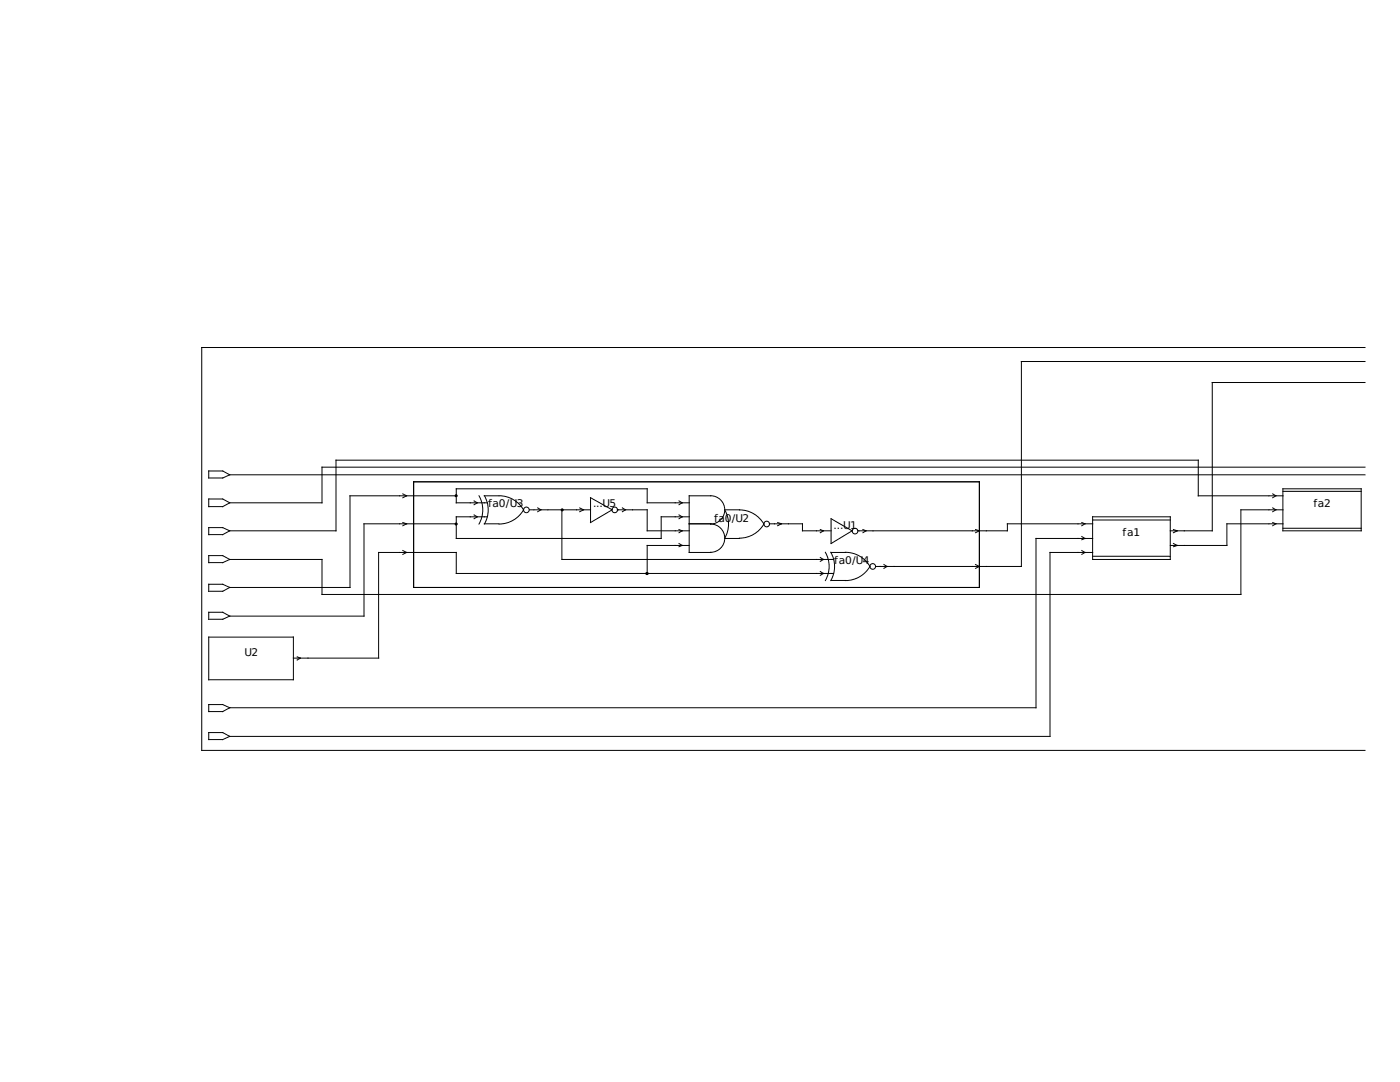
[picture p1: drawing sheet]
<svg xmlns="http://www.w3.org/2000/svg" width="279mm" height="216mm" viewBox="0 0 279 216" stroke-linecap="round" stroke-linejoin="round" font-family="sans-serif">
<g fill="none" stroke="#000" stroke-width=".2">
<path d="M272.4 69.3h-232.1v80.4h232.1M272.4 76.3h-30.5v29.6h-8.3M272.4 72.1h-68.6v40.9h-29M41.7 94h2.8l1.3 .7-1.3 .7h-2.8zM41.7 99.6h2.8l1.3 .7-1.3 .8h-2.8zM45.8 94.7h226.6M80.4 98.6l.8 .3-.8 .4M82.6 96.1h112.9v21.1h-112.9zM91.1 98.9h-21.2v18.3h-24.1M94.6 99.9l.7 .4-.7 .4M95.6 98.9a5.6 5.6 0 0 1 0 5.7M96.6 98.9a9.2 9.2 0 0 1 5.9 .8 5.7 5.7 0 0 1 2 2 5.6 5.6 0 0 1-4.9 2.9"/>
<path d="M96.7 98.9a5.6 5.6 0 0 1 0 5.7M117.9 99.3l4.3 2.4-4.3 2.6zM135.5 99.9l.6 .4-.6 .4M141.8 98.9a2.82 2.82 0 0 1 2.8 2.8 2.82 2.82 0 0 1-2.8 2.9 2.82 2.82 0 0 1 2.8 2.8 2.82 2.82 0 0 1-2.8 2.8M141.9 98.9h-4.4v11.3h4.4M254 98.6l.6 .3-.6 .4M256 98.9h-16.9v-7.1h-172v14.1h-21.3M256 97.5h15.7v8.4h-15.7zM256 98h15.7M272.4 93.2h-208.1v7.1h-18.5M41.7 105.3h2.8l1.3 .6-1.3 .8h-2.8zM41.7 110.9h2.8l1.3 .7-1.3 .7h-2.8z"/>
<path d="M41.7 116.6h2.8l1.3 .6-1.3 .8h-2.8zM80.4 104.3l.8 .2-.8 .4M80.4 109.9l.8 .3-.8 .4M91.1 104.5h-18.5v18.4h-26.8M94.6 102.7l.7 .4-.7 .4M96.6 104.5h3M97.3 103.1h-6.2v4.3h40.9v-4.3h5.5M97.3 100.3h-6.2v-2.8h38.1v2.8h8.3M105.7 101.7h12.2M107.3 101.3l.7 .4-.7 .4M112.1 101.7v9.9h54.3M115.7 101.3l.8 .4-.8 .4"/>
<path d="M123.2 101.7h6v4.2h8.3M124.2 101.3l.6 .4-.6 .4M135.5 102.7l.6 .4-.6 .4M135.5 105.7l.6 .2-.6 .4M135.5 108.5l.6 .3-.6 .3M137.5 104.5h4.4M137.5 108.8h-8.3v5.6M144.7 107.4h2.9M147.6 107.4a5.6 5.6 0 0 0 4.9-2.8 5.7 5.7 0 0 0-4.9-2.9h-3a5.6 5.6 0 0 1 0 5.7M153.5 104.5h6.6v1.4h5.8M155.2 104.3l.8 .2-.8 .4M163.7 105.7l.6 .2-.6 .4"/>
<path d="M163.7 111.3l.6 .3-.6 .4M163.7 114l.6 .4-.6 .4M164.7 110.2a5.6 5.6 0 0 1 0 5.6M165.8 110.2a5.6 5.6 0 0 1 0 5.6M165.9 103.5l4.2 2.4-4.2 2.6zM165.9 110.2h2.9M165.9 115.8h2.9M166.4 114.4h-75.3v-4.2h-15.5v21.1h-17.1M168.7 110.2a5.6 5.6 0 0 1 4.9 2.8 5.6 5.6 0 0 1-4.9 2.8M172.2 105.7l.6 .2-.6 .4M176.4 112.6l.6 .4-.6 .4M194.7 112.6l.8 .4-.8 .4"/>
<path d="M194.7 105.7l.8 .2-.8 .4M215.9 107.1l.6 .3-.6 .3M215.9 109.9l.6 .3-.6 .4M215.9 104.3l.6 .2-.6 .4M218.1 104.5h-17.1v1.4h-29.8M218.1 107.4h-11.3v33.8h-161M218.1 110.2h-8.5v36.7h-163.8M218.1 103.1h15.5v8.5h-15.5zM218.1 103.8h15.5M218.1 111h15.5M234.2 105.7l.8 .2-.8 .4M234.2 108.5l.8 .3-.8 .3"/>
<path d="M254 101.3l.6 .4-.6 .4M254 104.3l.6 .2-.6 .4M256 101.7h-8.3v16.9h-183.4v-7h-18.5M256 104.5h-11.1v4.3h-11.3M256 105.4h15.7M41.7 122.2h2.8l1.3 .7-1.3 .7h-2.8zM41.7 127.1h16.8v8.5h-16.8zM59.3 131.1l.6 .2-.6 .4M41.7 140.6h2.8l1.3 .6-1.3 .8h-2.8zM41.7 146.2h2.8l1.3 .7-1.3 .7h-2.8z"/>
<circle cx="105" cy="101.7" r=".56"/>
<circle cx="122.7" cy="101.7" r=".56"/>
<circle cx="153" cy="104.6" r=".56"/>
<circle cx="170.6" cy="106" r=".56"/>
<circle cx="174.2" cy="113" r=".56"/>
</g>
<g fill="#000" stroke="#000" stroke-width=".2">
<circle cx="91" cy="98.9" r=".21"/>
<circle cx="91" cy="104.6" r=".21"/>
<circle cx="112.2" cy="101.7" r=".21"/>
<circle cx="129.1" cy="114.4" r=".21"/>
</g>
<g font-size="2.1">
<text x="97.4" y="101.2">fa0/U3</text>
<text x="118.4" y="101.2">...U5</text>
<text x="262.1" y="101.2">fa2</text>
<text x="142.5" y="104.1">fa0/U2</text>
<text x="166.4" y="105.5">...U1</text>
<text x="224" y="106.9">fa1</text>
<text x="166.5" y="112.5">fa0/U4</text>
<text x="48.8" y="130.9">U2</text>
</g>
</svg>
